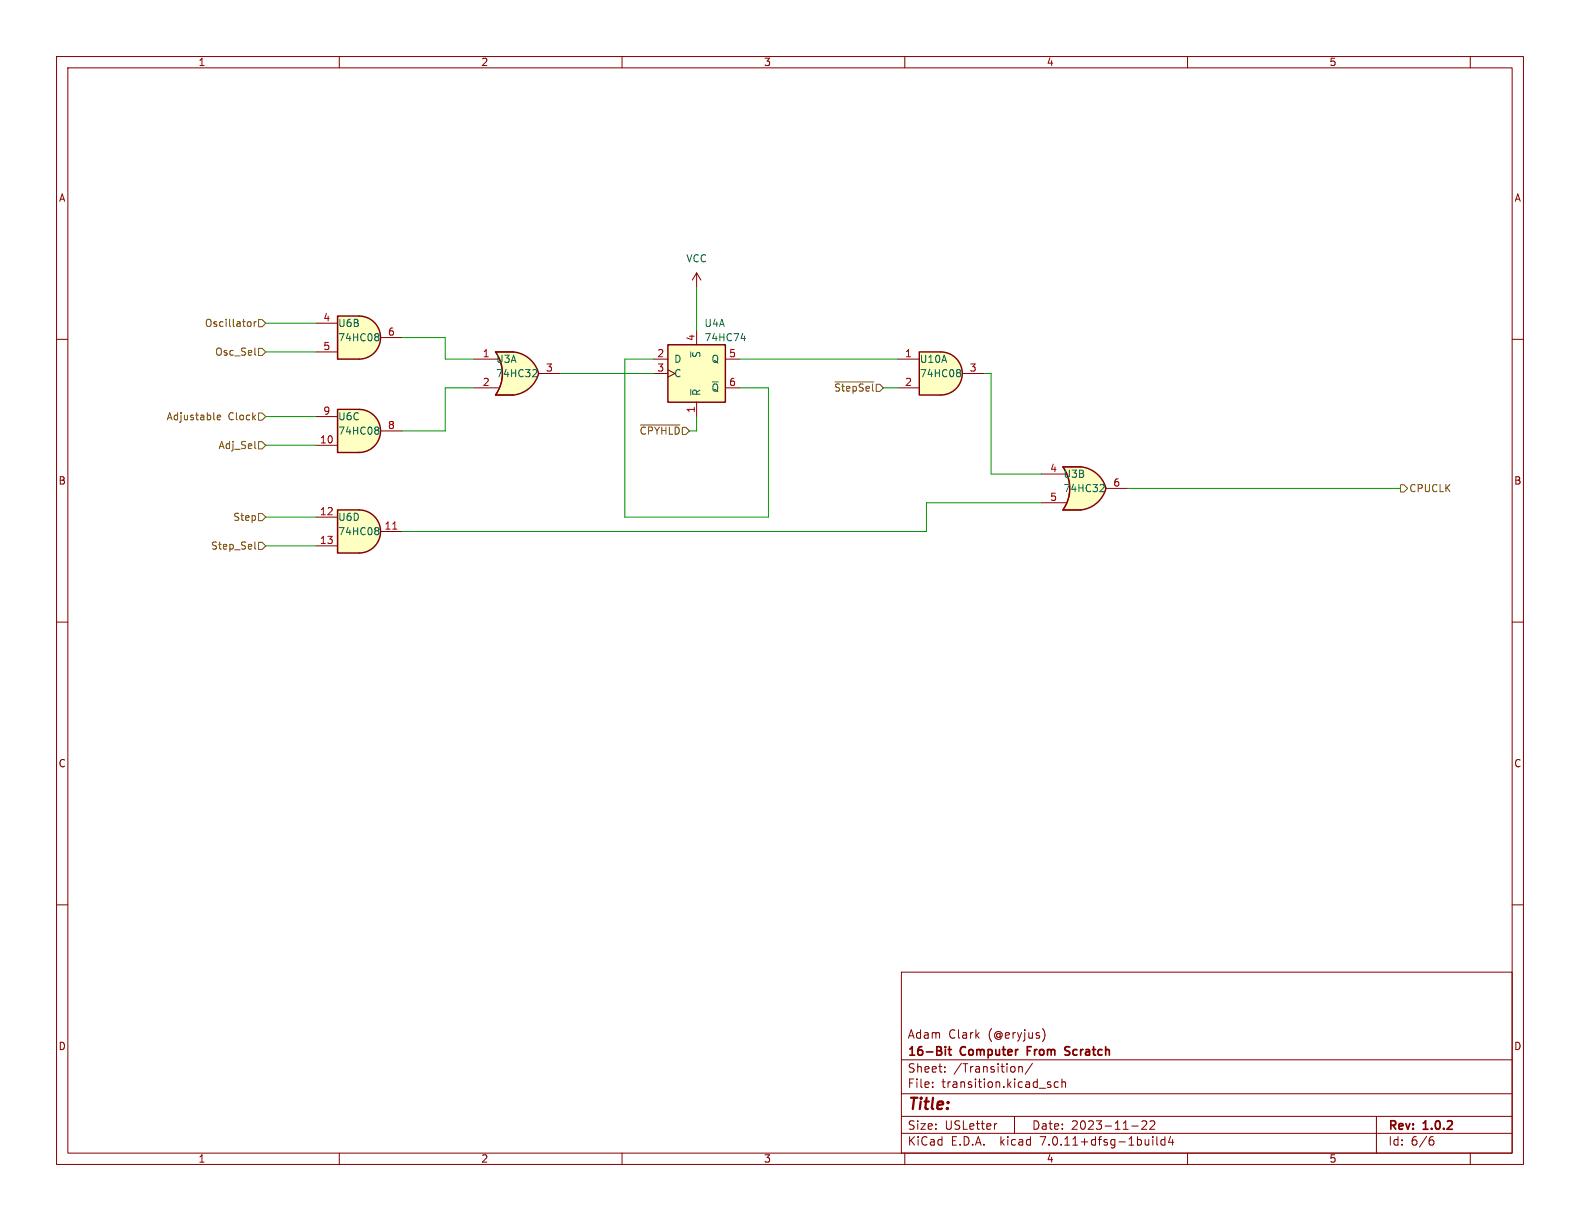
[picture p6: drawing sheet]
<svg xmlns="http://www.w3.org/2000/svg" width="279mm" height="216mm" viewBox="0 0 279 216" stroke-linecap="round" stroke-linejoin="round" font-family="sans-serif">
<g fill="none" stroke="#840000" stroke-width=".18">
<path d="M10 10h259.4v195.9h-259.4zM12 12h255.4v191.9h-255.4zM60 10v2M110 10v2M160 10v2M210 10v2M260 10v2M10 60h2M267.4 60h2M10 110h2M267.4 110h2M10 160h2"/>
<path d="M267.4 160h2M159.4 171.9h108v32h-108zM159.4 197.4h108M159.4 193.4h108M159.4 187.4h108M164.9 192.1v.2M164.9 191.4v.1M167.1 189.4v.2M167.1 188.7v.1M176.3 198.7l-.3 .1M179.4 197.4v3M180.1 188.6v1"/>
<path d="M180.1 188.7l.3-.1 .3 .1 .1 .9M182.6 188l-1.3 1.9M184.4 181.9a1.76 1.76 0 0 1 0 2.2M185.3 191.7l.5 .2 .1 .1-.1 .2-.4 .1M185.3 191.4h.5M187.1 191.4l-.4-.1-.3 .3v.4l.2 .2h.5M187.8 191.4l.2-.1 .4 .1v.9M187.8 190.8v1.5M200.1 199.1h1.2M201.9 198.3l.6-.1 .2 .1 .1 .3-.9 1.1h.9M203.4 198.3l.5-.1 .2 .1 .1 .3-.9 1.1h.9M243.4 197.4v6.5"/>
<path d="M60 203.9v2M110 203.9v2M159.4 200.4h108M160 203.9v2M203.9 201v.1M203.9 201.5v1M204.6 201v1.3l.2 .2M206 201v1.5M206 201.6l-.4-.1-.3 .3v.4l.1 .2h.6M207 200.9l-.4 1.1h1M207.4 201.5v1M210 203.9v2"/>
<path d="M253 201.6h.3l.3 .2-.1 .5-.5 .2M253.4 201l-.4 .1M260 203.9v2"/>
</g>
<path d="M167.2 185.1v.1M167.2 185.6v1M167.7 185.6h.5M167.9 185.1v1.3l.3 .2M181.7 185.8h.5M182.4 185.1h-.7v1.5M188.3 186.5h.7M189.2 185.1h-.6l-.3 .3 .2 .3 .5 .2" fill="none" stroke="#840000" stroke-width=".3"/>
<path d="M190.6 85l5 1.4a5.2 5.2 0 0 1-4.4 3.8z" fill="#ffffc2" stroke="#ffffc2" stroke-width=".18"/>
<path d="M188 90.2h3.1M188 82.6h3.1" fill="none" stroke="#ffffc2" stroke-width=".18"/>
<path d="M188 82.6h3.1v7.6h-3.1a6.7 6.7 0 0 0 0-7.6z" fill="#ffffc2"/>
<g fill="#ffffc2" stroke="#ffffc2" stroke-width=".18">
<path d="M191.2 82.6a5.1 5.1 0 0 1 4.4 3.8l-5 1.3z"/>
<path d="M63.5 72.4a3.8 3.8 0 0 1 3.8 3.8 3.8 3.8 0 0 1-3.8 3.8z"/>
</g>
<path d="M191.1 82.6h-3.1a6.6 6.6 0 0 1 0 7.6h3.1M191.2 82.6a5.1 5.1 0 0 1 4.4 3.8 5.2 5.2 0 0 1-4.4 3.8" fill="none" stroke="#840000" stroke-width=".25"/>
<path d="M184.1 83.8h4.4M184.1 88.9h4.4M191.1 82.6h-3.1a6.6 6.6 0 0 1 0 7.6h3.1M195.6 86.4h3.8" fill="none" stroke="#840000" stroke-width=".18"/>
<path d="M194.7 85.7h.4l.2 .3-.8 .9h.8" fill="none" stroke="#006464" stroke-width=".18"/>
<path d="M59.7 72.4h3.8v7.6h-3.8z" fill="#ffffc2"/>
<path d="M59.7 72.4h3.8a3.8 3.8 0 0 1 3.8 3.8 3.8 3.8 0 0 1-3.8 3.8h-3.8z" fill="none" stroke="#840000" stroke-width=".25"/>
<path d="M55.9 78.7h3.8M55.9 73.7h3.8M67.3 76.2h3.8" fill="none" stroke="#840000" stroke-width=".18"/>
<path d="M66.5 75.5h.3l.2 .3-.2 .3M66.5 76.1h.3M66.8 76.1l.2 .2v.2l-.1 .2-.4 .1" fill="none" stroke="#006464" stroke-width=".18"/>
<path d="M63.5 55.9a3.8 3.8 0 0 1 3.8 3.8 3.8 3.8 0 0 1-3.8 3.8z" fill="#ffffc2" stroke="#ffffc2" stroke-width=".18"/>
<path d="M59.7 55.9h3.8v7.6h-3.8z" fill="#ffffc2"/>
<path d="M59.7 55.9h3.8a3.8 3.8 0 0 1 3.8 3.8 3.8 3.8 0 0 1-3.8 3.8h-3.8z" fill="none" stroke="#840000" stroke-width=".25"/>
<path d="M55.9 57.2h3.8M67.3 59.7h3.8M55.9 62.2h3.8" fill="none" stroke="#840000" stroke-width=".18"/>
<path d="M66.5 59h.3l.2 .2-.2 .3M66.5 59.5h.3M66.8 59.5l.2 .3v.2l-.1 .2-.4 .1" fill="none" stroke="#006464" stroke-width=".18"/>
<path d="M63.5 90.2a3.8 3.8 0 0 1 3.8 3.8 3.8 3.8 0 0 1-3.8 3.8z" fill="#ffffc2" stroke="#ffffc2" stroke-width=".18"/>
<path d="M59.7 90.2h3.8v7.6h-3.8z" fill="#ffffc2"/>
<path d="M59.7 90.2h3.8a3.8 3.8 0 0 1 3.8 3.8 3.8 3.8 0 0 1-3.8 3.8h-3.8z" fill="none" stroke="#840000" stroke-width=".25"/>
<path d="M55.9 91.4h3.8M55.9 96.5h3.8M67.3 94h3.8" fill="none" stroke="#840000" stroke-width=".18"/>
<path d="M69.5 93.6h.7" fill="none" stroke="#a90000" stroke-width=".18"/>
<path d="M66.5 93.3h.3l.2 .2-.2 .3M66.5 93.8h.3M66.8 93.8l.2 .3v.2l-.1 .2-.4 .1" fill="none" stroke="#006464" stroke-width=".18"/>
<path d="M90.2 64.7l5 1.3a5.2 5.2 0 0 1-4.4 3.9z" fill="#ffffc2" stroke="#ffffc2" stroke-width=".18"/>
<path d="M87.6 69.9h3.2M87.6 62.2h3.2" fill="none" stroke="#ffffc2" stroke-width=".18"/>
<path d="M87.6 62.2h3.2v7.7h-3.2a6.7 6.7 0 0 0 0-7.7z" fill="#ffffc2"/>
<g fill="#ffffc2" stroke="#ffffc2" stroke-width=".18">
<path d="M90.8 62.2a5.1 5.1 0 0 1 4.4 3.8l-4.9 1.3z"/>
<path d="M118.1 61h10.2v10.1h-10.2z"/>
<path d="M166.4 62.2a3.8 3.8 0 0 1 3.8 3.8 3.8 3.8 0 0 1-3.8 3.9z"/>
</g>
<path d="M90.8 62.2h-3.2a6.6 6.6 0 0 1 0 7.7h3.2M90.8 62.2a5.1 5.1 0 0 1 4.4 3.8 5.2 5.2 0 0 1-4.4 3.9M118.1 61h10.2v10.1h-10.2z" fill="none" stroke="#840000" stroke-width=".25"/>
<g fill="none" stroke="#840000" stroke-width=".18">
<path d="M123.2 48.3v2.5M123.2 58.4v2.6M123.2 48.3l-.8 1.2M123.2 48.3l.8 1.2M83.8 63.5h4.3M83.8 68.6h4.3M90.8 62.2h-3.2a6.6 6.6 0 0 1 0 7.7h3.2M95.2 66h3.9M115.6 63.5h2.5M115.6 66h2.5M118.1 65.4l1.3 .6-1.3 .7M123.2 71.1v2.6"/>
<path d="M128.3 63.5h2.5M128.3 68.6h2.5"/>
</g>
<path d="M131 59.8h.8M131.6 59.4v.9M94.4 65.3l.4 .1 .1 .3-.7 .9h.7M122.1 68.9v1" fill="none" stroke="#006464" stroke-width=".18"/>
<path d="M162.6 62.2h3.8v7.7h-3.8z" fill="#ffffc2"/>
<path d="M162.6 62.2h3.8a3.8 3.8 0 0 1 3.8 3.8 3.8 3.8 0 0 1-3.8 3.9h-3.8z" fill="none" stroke="#840000" stroke-width=".25"/>
<path d="M158.7 63.5h3.9M158.7 68.6h3.9M170.2 66h3.8" fill="none" stroke="#840000" stroke-width=".18"/>
<path d="M169.4 65.3h.2l.3 .3-.3 .3M169.4 65.9h.2M169.6 65.9l.3 .2v.3l-.2 .2h-.3" fill="none" stroke="#006464" stroke-width=".18"/>
<g fill="none" stroke="#725600" stroke-width=".18">
<path d="M44 56.9h.3l.1 .2-.1 .5-.3 .1M44.9 56.9v.8M45.3 56.9l-.4 .2M45.7 56.5h.7l.6 .7-.6 .6h-.7zM38.4 73.8l.6-.1v-.2l-.4-.1-.2 .2 .1 .6h.5M45.1 79.3h.1M45.1 62.7l.1 .1M45.7 73h.7l.6 .7-.6 .6h-.7zM45.7 78.1h.7l.6 .6-.6 .7h-.7zM45.7 61.6h.7l.6 .6-.6 .7h-.7zM113.2 75.2h7M147.6 67.5h6.9"/>
<path d="M45.1 95.8v1.1l.1 .2M45.7 95.9h.7l.6 .6-.6 .7h-.7zM45.7 90.8h.7l.6 .6-.6 .7h-.7zM247.6 85.7h.7l.6 .7-.6 .6h-.7z"/>
</g>
<g fill="none" stroke="#009600" stroke-width=".18">
<path d="M47 57.2h8.9M71.1 59.7h7.6v3.8h5.1M123.2 50.8v7.6M47 62.2h8.9M47 73.7h8.9M47 78.7h8.9M83.8 68.6h-5.1v7.6h-7.6M99.1 66h16.5M115.6 63.5h-5.1v27.9h25.4v-22.8h-5.1M123.2 73.7v2.5h-1.3M130.8 63.5h27.9M156.2 68.6h2.5"/>
<path d="M174 66h1.3v17.8h8.8M47 96.5h8.9M47 91.4h8.9M184.1 88.9h-20.3v5.1h-92.7M199.4 86.4h48.2"/>
</g>
<text font-size="2.8" fill="#840000" x="160.4" y="196.8">Title:</text>
<g font-size="2.1" fill="#840000">
<text x="160.4" y="183.9">Adam</text>
<text x="167.7" y="183.9">Clark</text>
<text x="174.8" y="183.9">(@eryjus)</text>
<text x="160.4" y="189.9">Sheet:</text>
<text x="160.4" y="187.1">16-Bit</text>
<text x="168.6" y="189.9">/Transition/</text>
<text x="169.9" y="187.1">Computer</text>
<text x="182.3" y="187.1">From</text>
<text x="189.6" y="187.1">Scratch</text>
<text x="160.4" y="192.6">File:</text>
<text x="166.5" y="192.6">transition.kicad_sch</text>
<text x="160.4" y="202.8">KiCad</text>
<text x="160.4" y="200">Size:</text>
<text x="167.1" y="200">USLetter</text>
<text x="168.1" y="202.8">E.D.A.</text>
<text x="177" y="202.8">kicad</text>
<text x="182.4" y="200">Date:</text>
<text x="184.2" y="202.8">7.0.11+dfsg-1build4</text>
<text x="189.4" y="200">2023-11-22</text>
<text x="245.4" y="200.2">Rev:</text>
<text x="245.4" y="202.8">Id:</text>
<text x="249.5" y="202.8">6/6</text>
<text x="251.8" y="200.2">1.0.2</text>
</g>
<g font-size="1.8" fill="#840000">
<text x="35" y="11.9">1</text>
<text x="85" y="11.9">2</text>
<text x="135" y="11.9">3</text>
<text x="185" y="11.9">4</text>
<text x="235" y="11.9">5</text>
<text x="10.3" y="35.9">A</text>
<text x="267.7" y="35.9">A</text>
<text x="10.3" y="85.9">B</text>
<text x="267.7" y="85.9">B</text>
<text x="10.3" y="135.9">C</text>
<text x="267.7" y="135.9">C</text>
<text x="10.3" y="185.9">D</text>
<text x="267.7" y="185.9">D</text>
<text x="35" y="205.8">1</text>
<text x="85" y="205.8">2</text>
<text x="135" y="205.8">3</text>
<text x="185" y="205.8">4</text>
<text x="235" y="205.8">5</text>
</g>
<g font-size="1.8" fill="#006464">
<text x="121.3" y="46.6">VCC</text>
<text x="59.7" y="58">U6B</text>
<text x="124.5" y="58">U4A</text>
<text x="59.7" y="60.6">74HC08</text>
<text x="87.6" y="64.4">U3A</text>
<text x="119.1" y="64.4">D</text>
<text x="124.1" y="63.4" transform="rotate(-90 124.1 63.4)">~{S}</text>
<text x="124.5" y="60.6">74HC74</text>
<text x="125.7" y="64.4">Q</text>
<text x="162.6" y="64.4">U10A</text>
<text x="87.6" y="66.9">74HC32</text>
<text x="119.1" y="66.9">C</text>
<text x="124.1" y="70.1" transform="rotate(-90 124.1 70.1)">~{R}</text>
<text x="125.7" y="69.4">~{Q}</text>
<text x="162.6" y="66.9">74HC08</text>
<text x="59.7" y="77.1">74HC08</text>
<text x="59.7" y="74.5">U6C</text>
<text x="188" y="87.2">74HC32</text>
<text x="188" y="84.7">U3B</text>
<text x="59.7" y="94.8">74HC08</text>
<text x="59.7" y="92.3">U6D</text>
</g>
<g font-size="1.8" fill="#725600">
<text x="36.1" y="58">Oscillator</text>
<text x="37.9" y="63.1">Osc_Sel</text>
<text x="147.4" y="69.4">~{StepSel}</text>
<text x="29.4" y="74.5">Adjustable</text>
<text x="40.3" y="74.5">Clock</text>
<text x="113" y="77.1">~{CPYHLD}</text>
<text x="38.6" y="79.6">Adj_Sel</text>
<text x="249.1" y="87.2">CPUCLK</text>
<text x="41.2" y="92.3">Step</text>
<text x="37.2" y="97.4">Step_Sel</text>
</g>
<g font-size="1.8" fill="#a90000">
<text x="57.1" y="56.9">4</text>
<text x="68.5" y="59.4">6</text>
<text x="57.1" y="62">5</text>
<text x="85.3" y="63.2">1</text>
<text x="96.4" y="65.8">3</text>
<text x="116.1" y="63.2">2</text>
<text x="116.1" y="65.8">3</text>
<text x="122.9" y="60.4" transform="rotate(-90 122.9 60.4)">4</text>
<text x="128.8" y="63.2">5</text>
<text x="159.9" y="63.2">1</text>
<text x="171.4" y="65.8">3</text>
<text x="85.3" y="68.3">2</text>
<text x="128.8" y="68.3">6</text>
<text x="159.9" y="68.3">2</text>
<text x="57.1" y="73.4">9</text>
<text x="68.5" y="75.9">8</text>
<text x="122.9" y="73.1" transform="rotate(-90 122.9 73.1)">1</text>
<text x="56.5" y="78.5">10</text>
<text x="185.6" y="83.6">4</text>
<text x="185.6" y="88.6">5</text>
<text x="196.8" y="86.1">6</text>
<text x="56.5" y="91.2">12</text>
<text x="67.9" y="93.7">11</text>
<text x="56.5" y="96.3">13</text>
</g>
</svg>
